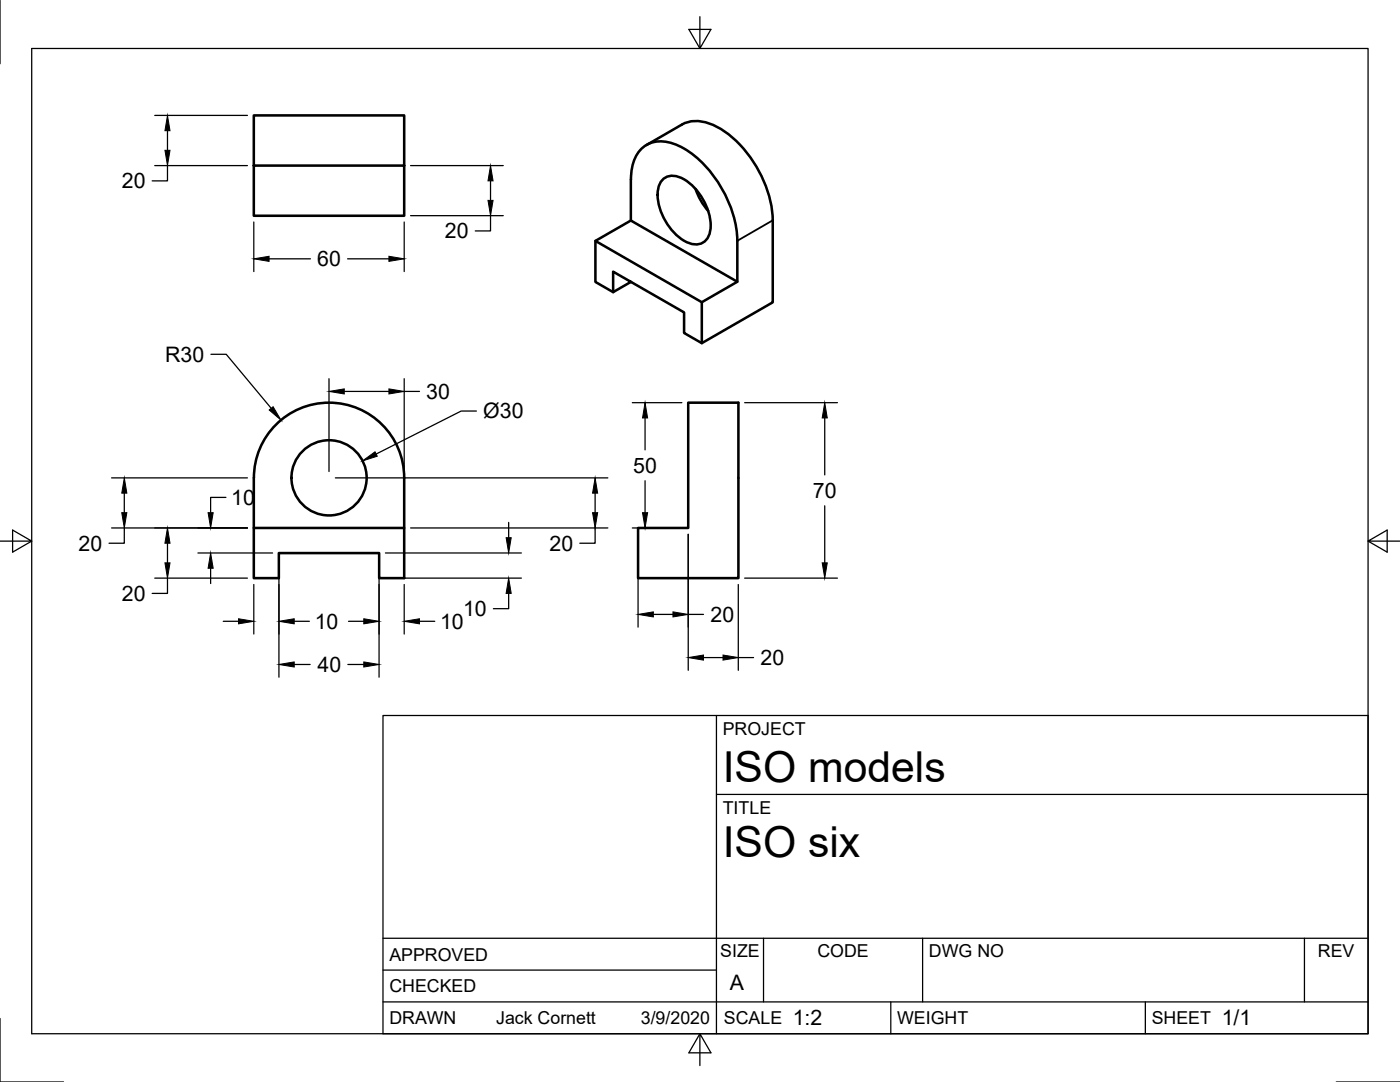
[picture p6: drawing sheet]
<svg xmlns="http://www.w3.org/2000/svg" width="279mm" height="216mm" viewBox="0 0 279 216" stroke-linecap="round" stroke-linejoin="round" font-family="sans-serif">
<!-- layer: Visible -->
<g fill="none" stroke="#000" stroke-width=".51">
<path d="M50.7 33v10.1h30v-10.1h-30v-10h30v10M125.9 35.8v8.2l21.3 12.2M129 28.9l7.1-4.1a7.5 7.5 0 0 1 7.5 .8 23.5 23.5 0 0 1 10.6 18.4v16.3l-14.1 8.2v-8.2l7.1-4.1v-8.2a23.5 23.5 0 0 0-10.7-18.4 7.6 7.6 0 0 0-7.5-.7 6.8 6.8 0 0 0-3 5.5l-.1 1.4M132.3 35.8a3.4 3.4 0 0 1 4.2 0 11.4 11.4 0 0 1 5.3 10.1 2.97 2.97 0 0 1-4.4 2.6 11.2 11.2 0 0 1-6.1-10.6l.2-.8zM138.8 37.7l.9 2 1.6 2.4M122.4 58.3l-3.6-2v-8.2l21.3 12.2M125.9 44l-7.1 4.1M125.9 56.2l-3.5 2.1v-4.1l14.1 8.1v4.1l3.6 2.1M50.7 95.4v9.9M50.7 95.3a15 15 0 0 1 15-15 15 15 0 0 1 15 15v20.1h-5v-5h-20.1v5h-4.9v-10.1h30M137.4 80.3h10v35.1h-20.1v-10.1h10.1z"/>
<circle cx="65.7" cy="95.3" r="7.5"/>
</g>
<!-- layer: Visible Narrow -->
<path d="M154.2 44l-7 4" fill="none" stroke="#000" stroke-width=".36"/>
<!-- layer: Border -->
<path d="M0 0v12.7M6.3 9.7h266.7v196.6h-266.7zM139.7 3.3v6.4l2.2-3.8h-4.4l2.2 3.8M0 108h6.3l-3.8-2.2v4.4l3.8-2.2M273 108l3.8 2.2v-4.4l-3.8 2.2h6.4M0 203.2v12.7h12.7M139.7 206.3l-2.2 3.8h4.4l-2.2-3.8v6.3M266.7 215.9h12.7" fill="none" stroke="#000" stroke-width=".25"/>
<!-- layer: Titleblock -->
<path d="M76.4 142.8h196.6v63.5h-196.6zM143 158.5h130M143 142.8v63.5M76.4 199.9h196.6M76.4 193.6h66.6M76.4 187.2h196.6M152.4 187.2v12.7M177.8 199.9v6.4M184.1 187.2v12.7M228.6 199.9v6.4M260.3 187.2v12.7" fill="none" stroke="#000" stroke-width=".25"/>
<!-- layer: Dimensions -->
<g fill="none" stroke="#000" stroke-width=".25">
<path d="M30.9 23h18.5M30.9 33h18.5M33.4 33v3.1h-3M33.4 26.1v3.9M81.9 33h18.5M97.9 36.1v3.9M50.7 44.3v9.9M53.7 51.6h8.3M69.4 51.6h8.2M80.7 44.3v9.9M81.9 43h18.5M97.9 43v3.1h-3.1"/>
<path d="M42.1 70.7h3l9 10.8M65.7 75.6v18.5M68.7 78.1h8.9M80.7 75.6v18.5M80.7 78.1h3M22.3 95.4h27.1M24.8 98.4v3.9M45.1 99.3h-3.1v3M66.9 95.4h54.4M95.1 82h-3.1l-16.9 8.6M118.8 98.4v3.9M126.2 80.3h9.9"/>
<path d="M128.7 83.4v6.4M128.7 95.9v6.4M148.6 80.3h18.5M164.6 83.4v11.4M22.3 105.3h27.1M24.8 105.3v3.1h-3M30.9 115.4h18.5M33.4 115.4v3h-3M33.4 108.4v3.9M39.5 110.3h14.9M42 113.4v3M50.7 116.6v9.9"/>
<path d="M55.7 111.6v23.5M75.6 111.6v23.5M76.9 110.3h27.2M76.9 115.4h27.2M80.7 116.6v9.9M81.9 105.3h39.4M101.5 118.4v3.1h-3M101.5 104.2v3.1M118.8 105.3v3.1h-3.1M126.2 105.3h9.9M127.3 106.6v18.5M137.4 106.6v27.2"/>
<path d="M147.3 116.6v17.2M148.6 115.4h18.5M164.6 100.9v11.4M44.6 124h3M58.7 124h3M58.7 132.6h3.2M69.4 132.6h3.2M69.6 124h3M83.7 124h3.1M130.4 122.6h3.9M137.4 122.6h3M140.4 131.2h3.9"/>
<path d="M147.3 131.2h3.1"/>
</g>
<g fill="#000" stroke="#000" stroke-width=".2">
<path d="M33.4 23l.5 3.1h-1zM32.9 30h1l-.5 3zM97.9 33l.5 3.1h-1zM97.4 40h1l-.5 3zM50.7 51.6l3-.5v1.1zM77.6 51.1l3.1 .5-3.1 .6zM65.7 78.1l3-.5v1zM77.6 77.6l3.1 .5-3.1 .5zM24.8 95.4l.5 3h-1zM53.7 81.8l.8-.6 1.6 2.6zM72.3 92l2.5-1.9 .5 .9zM118.8 95.4l.5 3h-1z"/>
<path d="M128.7 80.3l.5 3.1h-1zM164.6 80.3l.5 3.1h-1zM24.3 102.3h1l-.5 3zM33.4 105.3l.5 3.1h-1zM32.9 112.3h1l-.5 3.1zM42 110.3l.5 3.1h-1zM41.5 102.3h1l-.5 3zM101 107.3h1l-.5 3zM101.5 115.4l.5 3h-1zM118.3 102.3h1l-.5 3zM128.2 102.3h1l-.5 3zM164.1 112.3h1l-.5 3.1z"/>
<path d="M47.6 123.5l3.1 .5-3.1 .5zM55.7 132.6l3-.5v1zM55.7 124l3-.5v1zM72.6 123.5l3 .5-3 .5zM72.6 132.1l3 .5-3 .5zM80.7 124l3-.5v1zM127.3 122.6l3.1-.5v1zM134.3 122.1l3.1 .5-3.1 .5zM137.4 131.2l3-.5v1zM144.3 130.7l3 .5-3 .5z"/>
</g>
<g font-size="8.5">
<text x="144.3" y="156">ISO models</text>
<text x="144.3" y="171">ISO six</text>
</g>
<g font-size="4.3">
<text x="24.3" y="37.6">20</text>
<text x="88.8" y="47.6">20</text>
<text x="63.3" y="53.1">60</text>
<text x="33" y="72.2">R30</text>
<text x="85" y="79.6">30</text>
<text x="96.4" y="83.5">Ø30</text>
<text x="126.4" y="94.3">50</text>
<text x="46.1" y="100.8">10</text>
<text x="162.2" y="99.4">70</text>
<text x="15.7" y="109.9">20</text>
<text x="109.7" y="109.9">20</text>
<text x="24.3" y="119.9">20</text>
<text x="62.8" y="125.5">10</text>
<text x="87.8" y="125.5">10</text>
<text x="92.4" y="122.9">10</text>
<text x="141.8" y="124.1">20</text>
<text x="63.4" y="134.1">40</text>
<text x="151.8" y="132.7">20</text>
<text x="145.7" y="197.5">A</text>
<text x="158.2" y="204.6">1:2</text>
<text x="243.8" y="204.6">1/1</text>
</g>
<g font-size="3.5">
<text x="144.3" y="146.6">PROJECT</text>
<text x="144.3" y="162.3">TITLE</text>
<text x="77.7" y="191.7">APPROVED</text>
<text x="143.7" y="191">SIZE</text>
<text x="163.1" y="191">CODE</text>
<text x="185.4" y="191">DWG NO</text>
<text x="263" y="191">REV</text>
<text x="77.7" y="198">CHECKED</text>
<text x="77.7" y="204.4">DRAWN</text>
<text x="99" y="204.4">Jack Cornett</text>
<text x="127.9" y="204.4">3/9/2020</text>
<text x="144.5" y="204.4">SCALE</text>
<text x="179" y="204.4">WEIGHT</text>
<text x="229.8" y="204.4">SHEET</text>
</g>
</svg>
